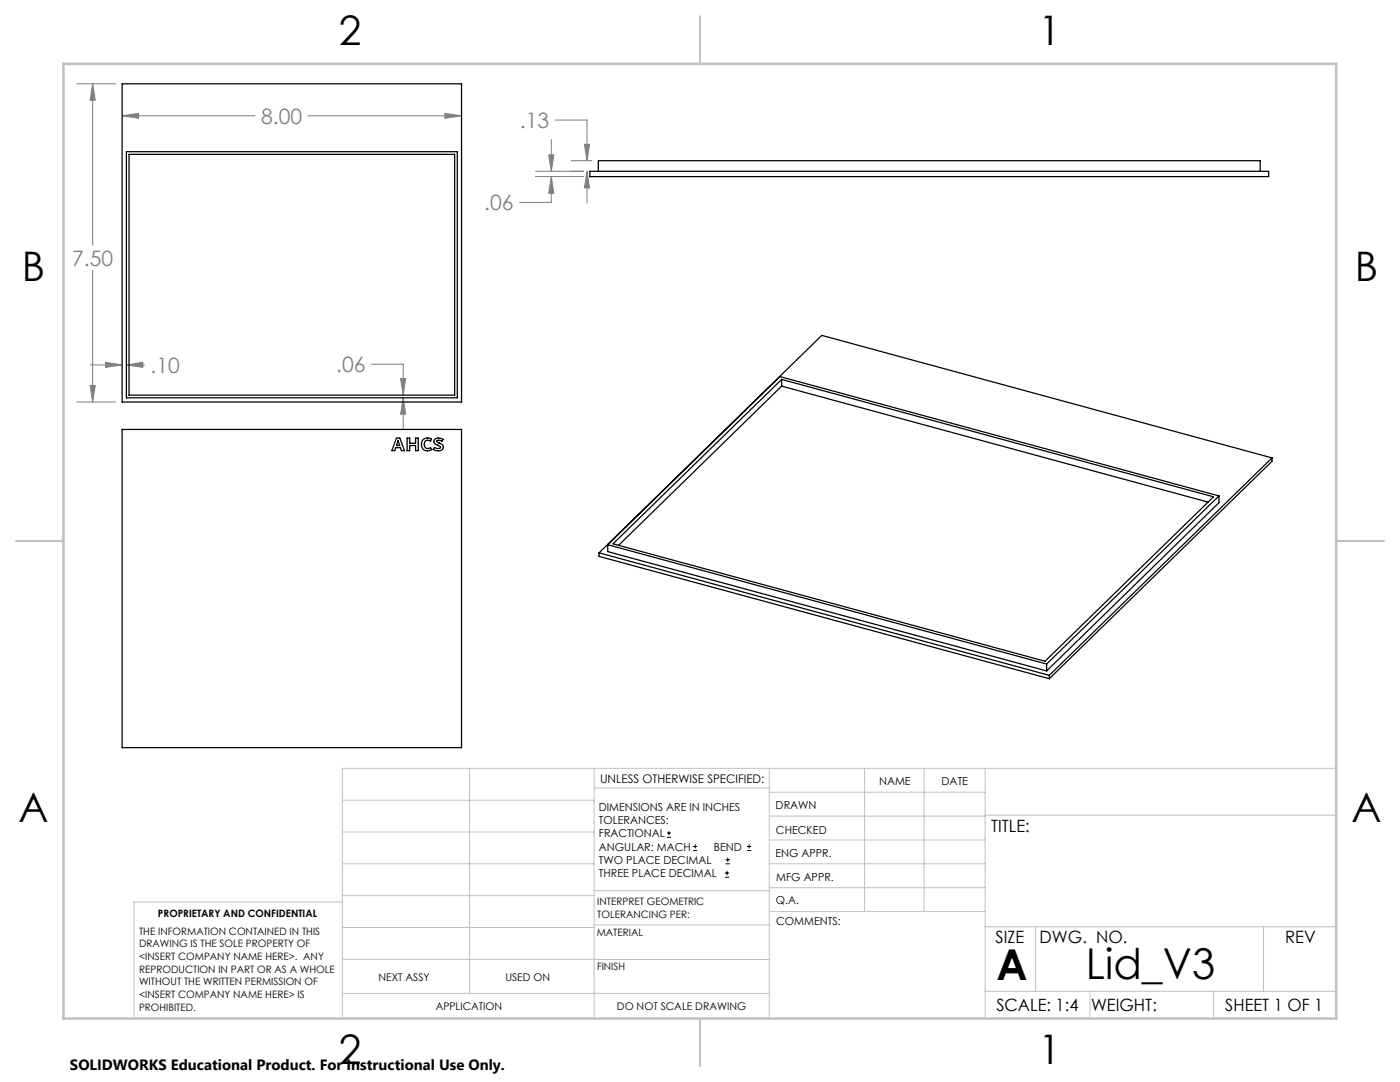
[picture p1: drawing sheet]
<svg xmlns="http://www.w3.org/2000/svg" width="279mm" height="216mm" viewBox="0 0 279 216" stroke-linecap="round" stroke-linejoin="round" font-family="sans-serif">
<g fill="none" stroke="#000" stroke-width=".2">
<path d="M133.1 167.1h.8M133.1 166.2h.8M133.5 165.8v.9M138.3 169.7h.8M138.3 168.9h.8M138.7 168.5v.8M144.7 175h.8M144.7 174.2h.8M144.8 172.4h.9M144.8 171.6h.9M145.1 173.8v.8M145.2 171.1v.9"/>
<path d="M149.1 169.7h.8M149.1 168.9h.8M149.5 168.5v.8"/>
</g>
<g fill="none" stroke="#808080" stroke-width=".2">
<path d="M15.3 16.7h7.8M18.5 16.7v32.2M18.5 16.7l.5 3.3h-1zM24.4 23.1h26.5M24.4 23.1l3.3-.5v1zM61.5 23.1h30.6M88.8 22.6l3.3 .5-3.3 .5zM106.9 34.2h9.6M106.9 35.2h9.6M109.5 30.9h1l-.5 3.3zM110 35.2v5.2h-6.3M110 27.8v6.4"/>
<path d="M110 35.2l.5 3.4h-1zM110.8 24h6.4v8.1M114 32.1h4.1M116.6 28.8h1.1l-.5 3.3zM117.2 34.2v6.3M117.2 34.2l.5 3.3h-1.1zM18.5 54v26.2M18 76.9h1l-.5 3.3zM18 72.8h6.4M21.1 72.3l3.3 .5-3.3 .5zM25.2 72.8h3.7M25.2 72.8l3.3-.5v1z"/>
<path d="M74.1 72.7h6.4v6.1M79.9 75.5h1.1l-.5 3.3zM80.5 79.4l.5 3.3h-1.1zM80.5 79.4v6.3M15.3 80.2h7.8"/>
</g>
<g fill="none" stroke="#c0c0c0" stroke-width=".2">
<path d="M68.3 159.7h50.3M93.7 153.3v44.9M118.6 153.3v49.9M118.6 157.2h34.9M153.5 153.3v49.9M153.5 158.1h43.1M172.5 153.3v28.6M184.4 153.3v28.6M196.6 153.3v49.9M266.7 153.3h-198.4v49.9M68.3 178.7h50.3M68.3 172.4h50.3"/>
<path d="M68.3 166h50.3M68.3 180h-41.6v23.2M118.6 177.7h35M153.5 167.6h43.1M153.5 162.8h43.1M153.5 172.4h43.1M153.5 177.1h43.1M196.6 162.7h70.1M68.3 198.2h85.2M68.3 191.4l85.2 .1M68.3 185.1h50.3M118.6 184.6h35"/>
<path d="M153.6 181.9h43M196.6 197.8h70.1M196.6 184.9h70.1M206.7 184.9v12.9M217.5 197.8v5.4M242.2 197.8v5.4M252.2 184.9v12.9"/>
</g>
<path d="M139.7 3.2v9.5M3.1 107.9h9.6M266.7 107.9h9.5M139.7 203.2v9.6" fill="none" stroke="#c0c0c0" stroke-width=".25"/>
<path d="M12.7 12.7h254v190.5h-254z" fill="none" stroke="#c0c0c0" stroke-width=".5"/>
<path d="M18.5 16.7l.5 3.3h-1zM18 76.9h1l-.5 3.3zM24.4 23.1l3.3-.5v1zM88.8 22.6l3.3 .5-3.3 .5zM25.2 72.8l3.3-.5v1zM21.1 72.3l3.3 .5-3.3 .5zM80.5 79.4l.5 3.3h-1.1zM79.9 75.5h1.1l-.5 3.3zM109.5 30.9h1l-.5 3.3zM110 35.2l.5 3.4h-1zM116.6 28.8h1.1l-.5 3.3zM117.2 34.2l.5 3.3h-1.1z" fill="#808080"/>
<g fill="none" stroke="#000" stroke-width=".25">
<path d="M24.4 16.7h67.7v63.5h-67.7zM25.2 30.3h66.1v49.1h-66.1zM25.8 30.8h64.9v48h-64.9zM117.7 34.2h135.5v1h-135.5zM119.4 34.2v-2.1h132.1v2.1M156 77l85.1 23.2M156 77l-32.6 31.8M156 75.7v1.3M24.4 85.7h67.7v63.5h-67.7zM78.2 89.9l.9-2.5h.7l.9 2.5M78.2 89.9h.6l.2-.6h.9l.2 .6h.6M78.2 89.9h.1"/>
<path d="M79.4 87.9l.4 1h-.7zM80.7 89.9h.1M81.2 87.4h.6v1h1.1v-1h.6v2.5h-.6v-1h-1.1v1h-.6zM84.5 87.7a1.38 1.38 0 0 1 1.6-.1l-.2 .4a.81 .81 0 0 0-1.2 .7 .81 .81 0 0 0 1.2 .6l.2 .4a1.32 1.32 0 0 1-1.8-.2 1.32 1.32 0 0 1 .2-1.8zM86.7 87.8a1.25 1.25 0 0 1 1.7-.1l-.2 .4a.74 .74 0 0 0-1-.1v.2l.4 .2a.79 .79 0 0 1 .9 .9 .79 .79 0 0 1-1 .7l-1-.3 .2-.4a1.01 1.01 0 0 0 1.2 0l-.1-.2-.5-.3a.7 .7 0 0 1-.6-1zM243.3 99v1.3l-34.4 33.6M243.3 99l-34.4 33.5M243.3 99l-87.7-23.9-34.3 33.6M253.9 91.4l-89.9-24.5-44.4 43.4M253.9 91.4l-44.5 43.4M253.9 91.4v.6l-44.5 43.4M119.6 110.3v.7l89.8 24.4"/>
<path d="M119.6 110.3l89.8 24.5M121.3 108.7v1.4l87.6 23.8M121.3 108.7l87.6 23.8M122.3 108.5l33.7-32.8 86.2 23.4-33.6 32.8zM208.9 132.5v1.4M209.4 134.8v.6"/>
</g>
<g font-size="8.5">
<text x="198.9" y="195.5">A</text>
<text x="216.7" y="195.4">Lid_V3</text>
</g>
<g font-size="8.1">
<text x="67.6" y="8.9">2</text>
<text x="207.3" y="8.9">1</text>
<text x="4.4" y="56.2">B</text>
<text x="270.4" y="56.2">B</text>
<text x="3.7" y="164.1">A</text>
<text x="269.7" y="164.1">A</text>
<text x="67.6" y="212.4">2</text>
<text x="207.3" y="212.4">1</text>
</g>
<g font-size="4.2" fill="#808080">
<text x="52.1" y="24.7">8.00</text>
<text x="103.8" y="25.5">.13</text>
<text x="96.6" y="42">.06</text>
<text x="14.4" y="53">7.50</text>
<text x="30.1" y="74.4">.10</text>
<text x="67.1" y="74.3">.06</text>
</g>
<g font-size="3.4">
<text x="197.8" y="166">TITLE:</text>
<text x="198.7" y="188.1">SIZE</text>
<text x="207.5" y="188.1">DWG. NO.</text>
<text x="256.5" y="188.2">REV</text>
<text x="198.8" y="201.7">SCALE: 1:4</text>
<text x="217.7" y="201.8">WEIGHT:</text>
<text x="244.5" y="201.7">SHEET 1 OF 1</text>
</g>
<text font-size="3" x="14" y="213.5">SOLIDWORKS Educational Product. For Instructional Use Only.</text>
<text font-size="2.4" x="119.8" y="156.2">UNLESS OTHERWISE SPECIFIED:</text>
<g font-size="2.2">
<text x="119.5" y="161.8">DIMENSIONS ARE IN INCHES</text>
<text x="154.8" y="161.4">DRAWN</text>
<text x="175.4" y="156.6">NAME</text>
<text x="187.9" y="156.7">DATE</text>
<text x="119.5" y="164.4">TOLERANCES:</text>
<text x="119.5" y="167.1">FRACTIONAL</text>
<text x="154.9" y="166.3">CHECKED</text>
<text x="119.5" y="169.7">ANGULAR: MACH</text>
<text x="119.5" y="172.4">TWO PLACE DECIMAL</text>
<text x="142.5" y="169.7">BEND</text>
<text x="154.8" y="171">ENG APPR.</text>
<text x="119.5" y="175">THREE PLACE DECIMAL</text>
<text x="154.9" y="175.7">MFG APPR.</text>
<text x="154.9" y="180.4">Q.A.</text>
<text x="154.9" y="184.6">COMMENTS:</text>
</g>
<g font-size="2.1">
<text x="75.5" y="195.7">NEXT ASSY</text>
<text x="100.9" y="195.7">USED ON</text>
<text x="86.9" y="201.5">APPLICATION</text>
<text x="123.1" y="201.6">DO NOT SCALE DRAWING</text>
</g>
<g font-size="2">
<text x="31.5" y="182.9">PROPRIETARY AND CONFIDENTIAL</text>
<text x="119.2" y="180.6">INTERPRET GEOMETRIC</text>
<text x="119.2" y="183.1">TOLERANCING PER:</text>
<text x="27.8" y="186.5">THE INFORMATION CONTAINED IN THIS</text>
<text x="27.8" y="189">DRAWING IS THE SOLE PROPERTY OF</text>
<text x="27.8" y="191.6">&lt;INSERT COMPANY NAME HERE&gt;. ANY</text>
<text x="119.1" y="186.7">MATERIAL</text>
<text x="27.8" y="194.1">REPRODUCTION IN PART OR AS A WHOLE</text>
<text x="27.8" y="196.6">WITHOUT THE WRITTEN PERMISSION OF</text>
<text x="119.1" y="193.5">FINISH</text>
<text x="27.8" y="199.1">&lt;INSERT COMPANY NAME HERE&gt; IS</text>
<text x="27.8" y="201.7">PROHIBITED.</text>
</g>
</svg>
